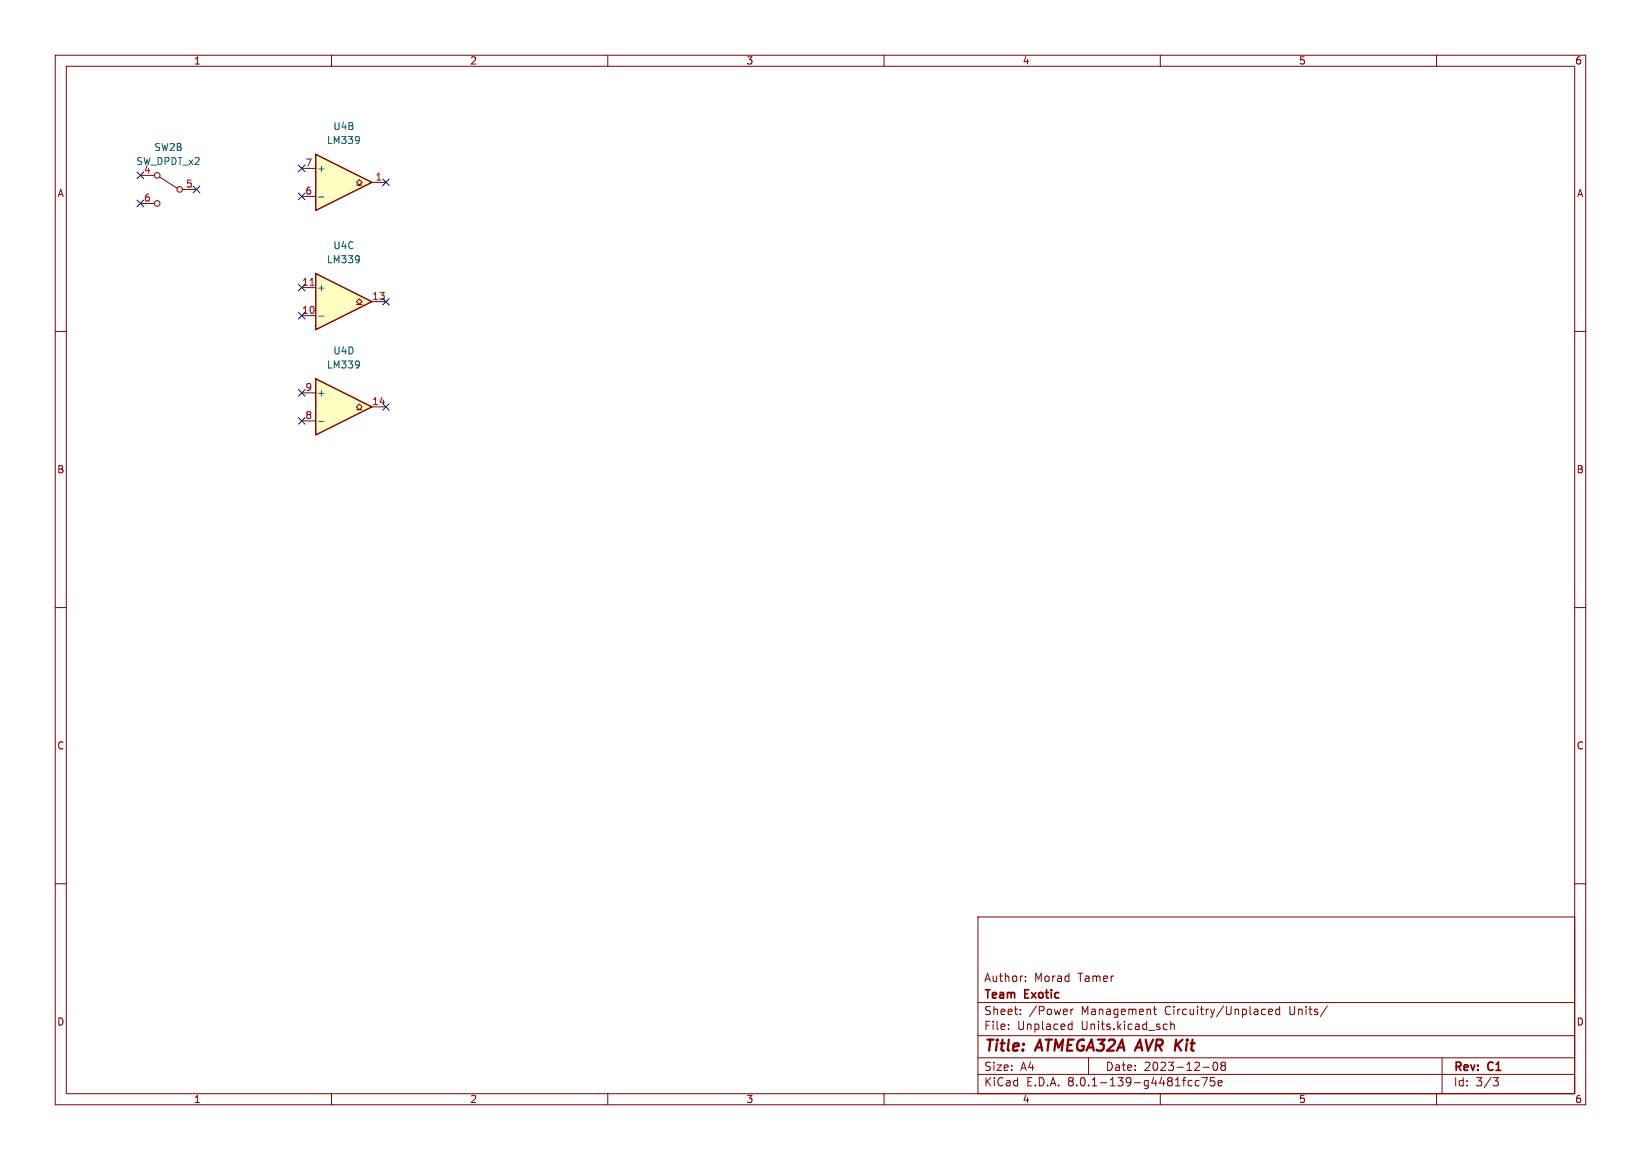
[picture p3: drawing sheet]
<svg xmlns="http://www.w3.org/2000/svg" width="297mm" height="210mm" viewBox="0 0 297 210" stroke-linecap="round" stroke-linejoin="round" font-family="sans-serif">
<g fill="none" stroke="#840000" stroke-width=".18">
<path d="M10 10h277v190h-277zM12 12h273v186h-273zM60 10v2M110 10v2M160 10v2M210 10v2M260 10v2M25.4 31.8h2.5M25.4 36.8h2.5M28.8 32l3.2 2M33 34.3h2.6M10 60h2"/>
<path d="M285 60h2M10 110h2M285 110h2M10 160h2M285 160h2M177 166h108v32h-108zM185.6 177.6v.1M185.6 176.8v.1M60 198v2M110 198v2M160 198v2M177 194.5h108"/>
<path d="M177 191.5h108M177 187.5h108M177 181.5h108M182.5 186.3v.1M182.5 185.5v.1M184.7 183.6v.1M184.7 182.8v.1M193.5 186.3h.5M193.5 185.5h.5M193.8 182.7v1M194 184.9v1.5M194.2 182.7l-.2 .1-.2 .2"/>
<path d="M197 191.5v3M208.7 182.7h.6M209 182.2v1.3l.3 .2M210 198v2M210.8 185.4l.4 .1M211.2 186.3l-.4 .1M211.9 185.5l.2-.1 .4 .1v.9M211.9 184.9v1.5M215.3 195.6l.4 .1M215.7 196.5l-.4 .1M217 195.7l-.4-.1-.3 .3v.4l.2 .2h.5M217.5 195.1h1l-.6 1.5"/>
<path d="M217.7 193.2h1.2M219.7 192.4l.2-.1a.8 .8 0 0 1 .5 .7 .8 .8 0 0 1-.5 .8l-.2-.1-.2-.5zM219.8 195.1h-.7l-.1 .7 .2-.1h.5l.2 .3-.1 .5-.2 .1-.6-.1M220.5 196.1l.7-.1-.1-.3-.4-.1-.2 .2v.7h.6M221.2 192.9l-.2-.2 .2-.4 .5 .1 .1 .2-.3 .3M221.2 192.9l-.2 .3v.3l.2 .3 .5-.1 .1-.2-.1-.4-.2-.2M221.2 192.9h.3M228.6 182.7l.4 .1M229 183.6l-.4 .1M229.6 183.2l.7-.1-.1-.3-.4-.1-.2 .2 .1 .7h.5M231.6 182.8l-.4-.1-.3 .3v.4l.1 .2h.6M231.6 182.2v1.5"/>
<path d="M240.2 182.1l-1.2 2M260 198v2M261 191.5v6.5M270.2 195.1h1l-.5 .6 .4 .1 .1 .5-.3 .3h-.4"/>
<circle cx="28.4" cy="31.8" r=".51"/>
<circle cx="28.4" cy="36.8" r=".51"/>
<circle cx="32.5" cy="34.3" r=".51"/>
</g>
<path d="M57.1 27.9l10.2 5.1-10.2 5.1z" fill="#ffffc2"/>
<path d="M57.1 27.9l10.2 5.1-10.2 5.1z" fill="none" stroke="#840000" stroke-width=".25"/>
<path d="M54.6 35.6h2.5M54.6 30.5h2.5M64.5 33.5h.5l-.5-.5 .5-.5 .5 .5-.5 .5h.5M67.3 33h2.5" fill="none" stroke="#840000" stroke-width=".18"/>
<path d="M57.7 35.7h.9M65 24.8v.9M65 25.3v.1" fill="none" stroke="#006464" stroke-width=".18"/>
<path d="M57.1 68.6l10.2 5.1-10.2 5z" fill="#ffffc2"/>
<path d="M57.1 68.6l10.2 5.1-10.2 5z" fill="none" stroke="#840000" stroke-width=".25"/>
<path d="M54.6 76.2h2.5M54.6 71.1h2.5M64.5 74.2h.5l-.5-.5 .5-.5 .5 .5-.5 .5h.5M67.3 73.7h2.5" fill="none" stroke="#840000" stroke-width=".18"/>
<path d="M57.7 76.3h.9M65 65.5v.8M65 65.9v.1" fill="none" stroke="#006464" stroke-width=".18"/>
<path d="M57.1 49.5l10.2 5.1-10.2 5.1z" fill="#ffffc2"/>
<path d="M57.1 49.5l10.2 5.1-10.2 5.1z" fill="none" stroke="#840000" stroke-width=".25"/>
<path d="M54.6 57.2h2.5M54.6 52.1h2.5M64.5 55.1h.5l-.5-.5 .5-.5 .5 .5-.5 .5h.5M67.3 54.6h2.5" fill="none" stroke="#840000" stroke-width=".18"/>
<path d="M57.7 57.2h.9M65 46.4v.9M65 46.8v.2" fill="none" stroke="#006464" stroke-width=".18"/>
<path d="M56.1 51.7h.7" fill="none" stroke="#a90000" stroke-width=".18"/>
<g fill="none" stroke="#000084" stroke-width=".18">
<path d="M24.8 31.1l1.2 1.3M24.8 36.2l1.2 1.2M26 31.1l-1.2 1.3M26 36.2l-1.2 1.2M35 33.7l1.2 1.2M36.2 33.7l-1.2 1.2M54 35l1.2 1.2M54 29.9l1.2 1.2M55.2 35l-1.2 1.2M55.2 29.9l-1.2 1.2M69.2 32.4l1.3 1.2M70.5 32.4l-1.3 1.2"/>
<path d="M54 56.5l1.2 1.3M54 51.5l1.2 1.2M55.2 56.5l-1.2 1.3M55.2 51.5l-1.2 1.2M69.2 54l1.3 1.2M70.5 54l-1.3 1.2M54 75.6l1.2 1.2M54 70.5l1.2 1.2M55.2 75.6l-1.2 1.2M55.2 70.5l-1.2 1.2M69.2 73.1l1.3 1.2M70.5 73.1l-1.3 1.2"/>
</g>
<g font-size="2.8" fill="#840000">
<text x="178" y="190.9">Title:</text>
<text x="187.7" y="190.9">ATMEGA32A AVR Kit</text>
</g>
<g font-size="2.1" fill="#840000">
<text x="178" y="178">Author:</text>
<text x="187.2" y="178">Morad</text>
<text x="195.2" y="178">Tamer</text>
<text x="178" y="184">Sheet:</text>
<text x="178" y="181.2">Team</text>
<text x="185.5" y="181.2">Exotic</text>
<text x="186.2" y="184">/Power</text>
<text x="195.7" y="184">Management</text>
<text x="211" y="184">Circuitry/Unplaced</text>
<text x="233.6" y="184">Units/</text>
<text x="178" y="186.7">File:</text>
<text x="184.1" y="186.7">Unplaced</text>
<text x="195.7" y="186.7">Units.kicad_sch</text>
<text x="178" y="196.9">KiCad</text>
<text x="178" y="194.1">Size:</text>
<text x="184.7" y="194.1">A4</text>
<text x="185.7" y="196.9">E.D.A.</text>
<text x="193.3" y="196.9">8.0.1-139-g4481fcc75e</text>
<text x="200" y="194.1">Date:</text>
<text x="207" y="194.1">2023-12-08</text>
<text x="263" y="194.3">Rev:</text>
<text x="263" y="196.9">Id:</text>
<text x="267.1" y="196.9">3/3</text>
<text x="269.4" y="194.3">C1</text>
</g>
<g font-size="1.8" fill="#840000">
<text x="35" y="11.9">1</text>
<text x="85" y="11.9">2</text>
<text x="135" y="11.9">3</text>
<text x="185" y="11.9">4</text>
<text x="235" y="11.9">5</text>
<text x="285" y="11.9">6</text>
<text x="10.3" y="35.9">A</text>
<text x="285.3" y="35.9">A</text>
<text x="10.3" y="85.9">B</text>
<text x="285.3" y="85.9">B</text>
<text x="10.3" y="135.9">C</text>
<text x="285.3" y="135.9">C</text>
<text x="10.3" y="185.9">D</text>
<text x="285.3" y="185.9">D</text>
<text x="35" y="199.9">1</text>
<text x="85" y="199.9">2</text>
<text x="135" y="199.9">3</text>
<text x="185" y="199.9">4</text>
<text x="235" y="199.9">5</text>
<text x="285" y="199.9">6</text>
</g>
<g font-size="1.8" fill="#006464">
<text x="60.2" y="23.7">U4B</text>
<text x="27.8" y="27.5">SW2B</text>
<text x="59.1" y="26.3">LM339</text>
<text x="24.6" y="30.1">SW_DPDT_x2</text>
<text x="26" y="31.5">4</text>
<text x="57.3" y="31.3">+</text>
<text x="59.1" y="47.9">LM339</text>
<text x="60.2" y="45.3">U4C</text>
<text x="57.3" y="52.9">+</text>
<text x="60.2" y="64.4">U4D</text>
<text x="57.3" y="72">+</text>
<text x="59.1" y="66.9">LM339</text>
</g>
<g font-size="1.8" fill="#a90000">
<text x="33.6" y="34">5</text>
<text x="55.2" y="35.3">6</text>
<text x="55.2" y="30.2">7</text>
<text x="67.9" y="32.8">1</text>
<text x="26" y="36.6">6</text>
<text x="54.6" y="51.8">11</text>
<text x="54.6" y="56.9">10</text>
<text x="67.3" y="54.4">13</text>
<text x="55.2" y="70.9">9</text>
<text x="55.2" y="75.9">8</text>
<text x="67.3" y="73.4">14</text>
</g>
</svg>
